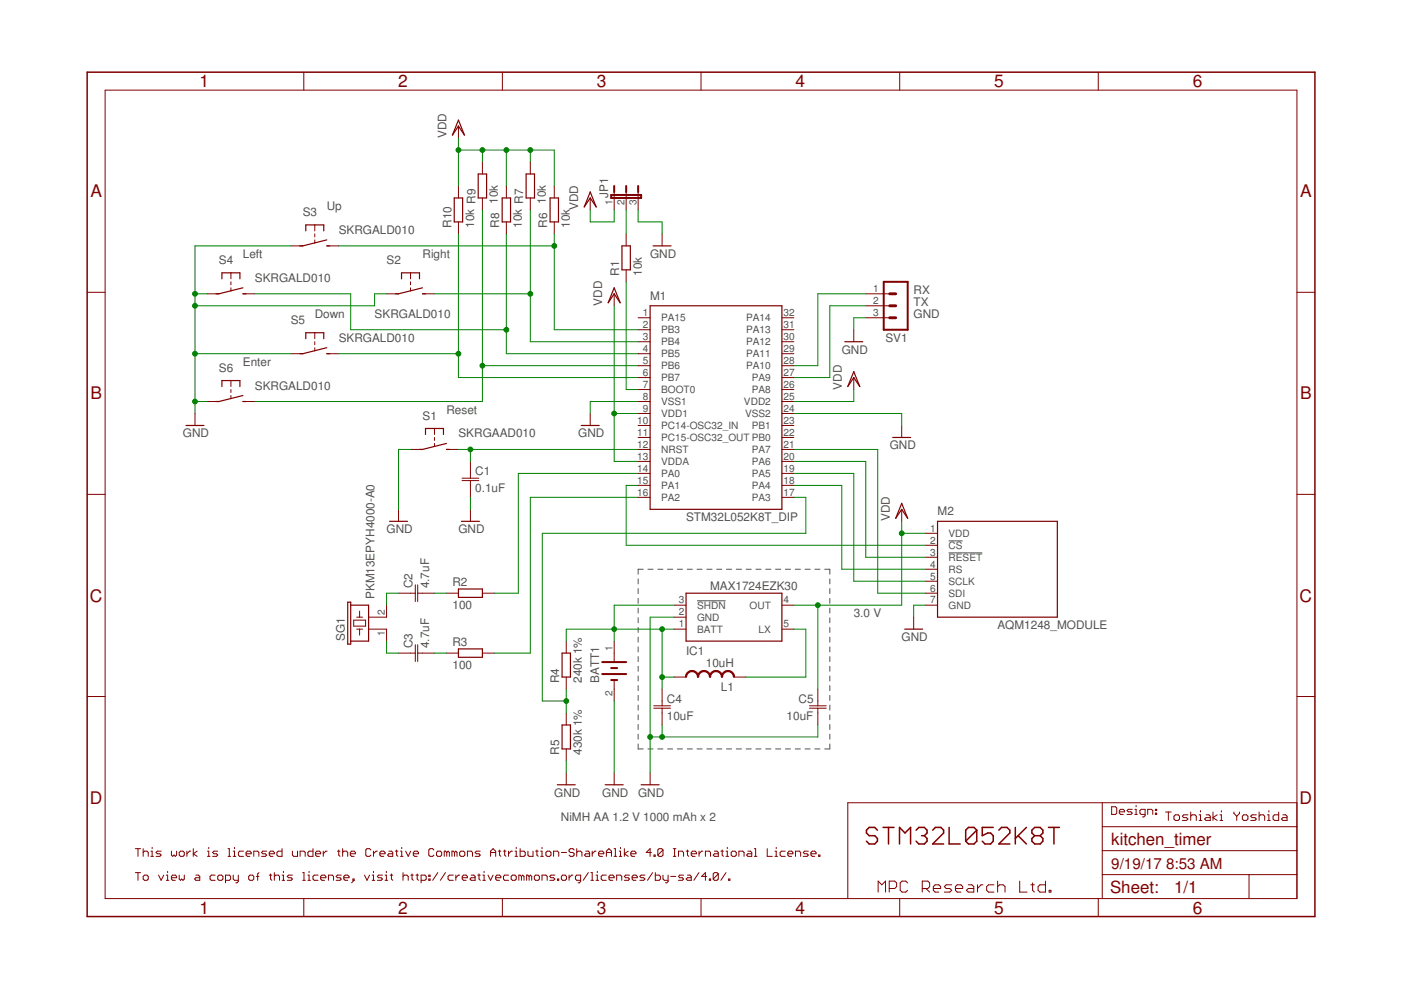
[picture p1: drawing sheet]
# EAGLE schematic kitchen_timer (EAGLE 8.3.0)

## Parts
BATT1  NiMH AA 1.2 V 1000 mAh x 2  BATTERY2  [TERMINAL]
C1  0.1uF  C-JIS050-024X044  [C050-024X044]
C2  4.7uF  C-JIS050-024X044  [C050-024X044]
C3  4.7uF  C-JIS050-024X044  [C050-024X044]
C4  10uF  C-JIS0603  [C0603]
C5  10uF  C-JIS0603  [C0603]
IC1  MAX1724EZK30  [SOT23-5L]
JP1  JP2E  [JP2]
L1  10uH  L-USL1812  [L1812]
M1  STM32L052K8T_DIP  [DIP32]
M2  AQM1248_MODULE  [AQM1248]
R1  10k  R-EU_0207/2V  [0207/2V]
R2  100  R-EU_0207/10  [0207/10]
R3  100  R-EU_0207/10  [0207/10]
R4  240k 1%  R-EU_0207/2V  [0207/2V]
R5  430k 1%  R-EU_0207/2V  [0207/2V]
R6  10k  R-EU_0207/7  [0207/7]
R7  10k  R-EU_0207/7  [0207/7]
R8  10k  R-EU_0207/7  [0207/7]
R9  10k  R-EU_0207/7  [0207/7]
R10  10k  R-EU_0207/7  [0207/7]
S1  SKRGAAD010  [SKRG]
S2  SKRGALD010  [SKRG]
S3  SKRGALD010  [SKRG]
S4  SKRGALD010  [SKRG]
S5  SKRGALD010  [SKRG]
S6  SKRGALD010  [SKRG]
SG1  PKM13EPYH4000-A0  EFBAA40D101  [EFBAA40D101]
SV1  MA03-1  [MA03-1]

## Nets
GND: BATT1.2(-) C1.2 C4.2 C5.2 IC1.2(GND) JP1.3 M1.8(VSS1) M1.24(VSS2) M2.7(GND) R5.1 S1.P$1 S2.P$1 S3.P$1 S4.P$1 S5.P$1 S6.P$1 SV1.3
N$1: M1.27(PA9) SV1.2
N$2: M1.7(BOOT0) R1.1
N$3: M1.28(PA10) SV1.1
N$4: C1.1 M1.12(NRST) S1.P$2
N$5: C3.2 R3.1
N$6: JP1.2 R1.2
N$7: C3.1 SG1.1
N$8: M1.14(PA0) R2.2
N$9: M1.16(PA2) R3.2
N$10: C2.2 R2.1
N$11: C2.1 SG1.2
N$12: M1.19(PA5) M2.5(SCLK)
N$13: M1.21(PA7) M2.6(SDI)
N$14: M1.18(PA4) M2.4(RS)
N$15: M1.15(PA1) M2.2(!CS)
N$16: M1.20(PA6) M2.3(!RESET)
N$17: M1.2(PB3) R6.1 S3.P$2
N$18: M1.3(PB4) R7.1 S2.P$2
N$19: M1.4(PB5) R8.1 S4.P$2
N$20: M1.6(PB7) R10.1 S5.P$2
N$21: M1.5(PB6) R9.1 S6.P$2
N$23: BATT1.1(+) C4.1 IC1.1(BATT) IC1.3(!SHDN) L1.1 R4.2
N$26: M1.17(PA3) R4.1 R5.2
N$29: IC1.5(LX) L1.2
VDD: C5.1 IC1.4(OUT) JP1.1 M1.9(VDD1) M1.13(VDDA) M1.25(VDD2) M2.1(VDD) R6.2 R7.2 R8.2 R9.2 R10.2
Unconnected: M1.1(PA15) M1.10(PC14-OSC32_IN) M1.11(PC15-OSC32_OUT) M1.22(PB0) M1.23(PB1) M1.26(PA8) M1.29(PA11) M1.30(PA12) M1.31(PA13) M1.32(PA14)

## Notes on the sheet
- Up
- Left | Right
- RX
- TX
- Down | GND
- Enter
- Reset
- 3.0 V
- Design:
- Toshiaki Yoshida
- STM32L052K8T
- This work is licensed under the Creative Commons Attribution-ShareAlike 4.0 International License.
- To view a copy of this license, visit http://creativecommons.org/licenses/by-sa/4.0/.
- MPC Research Ltd.
